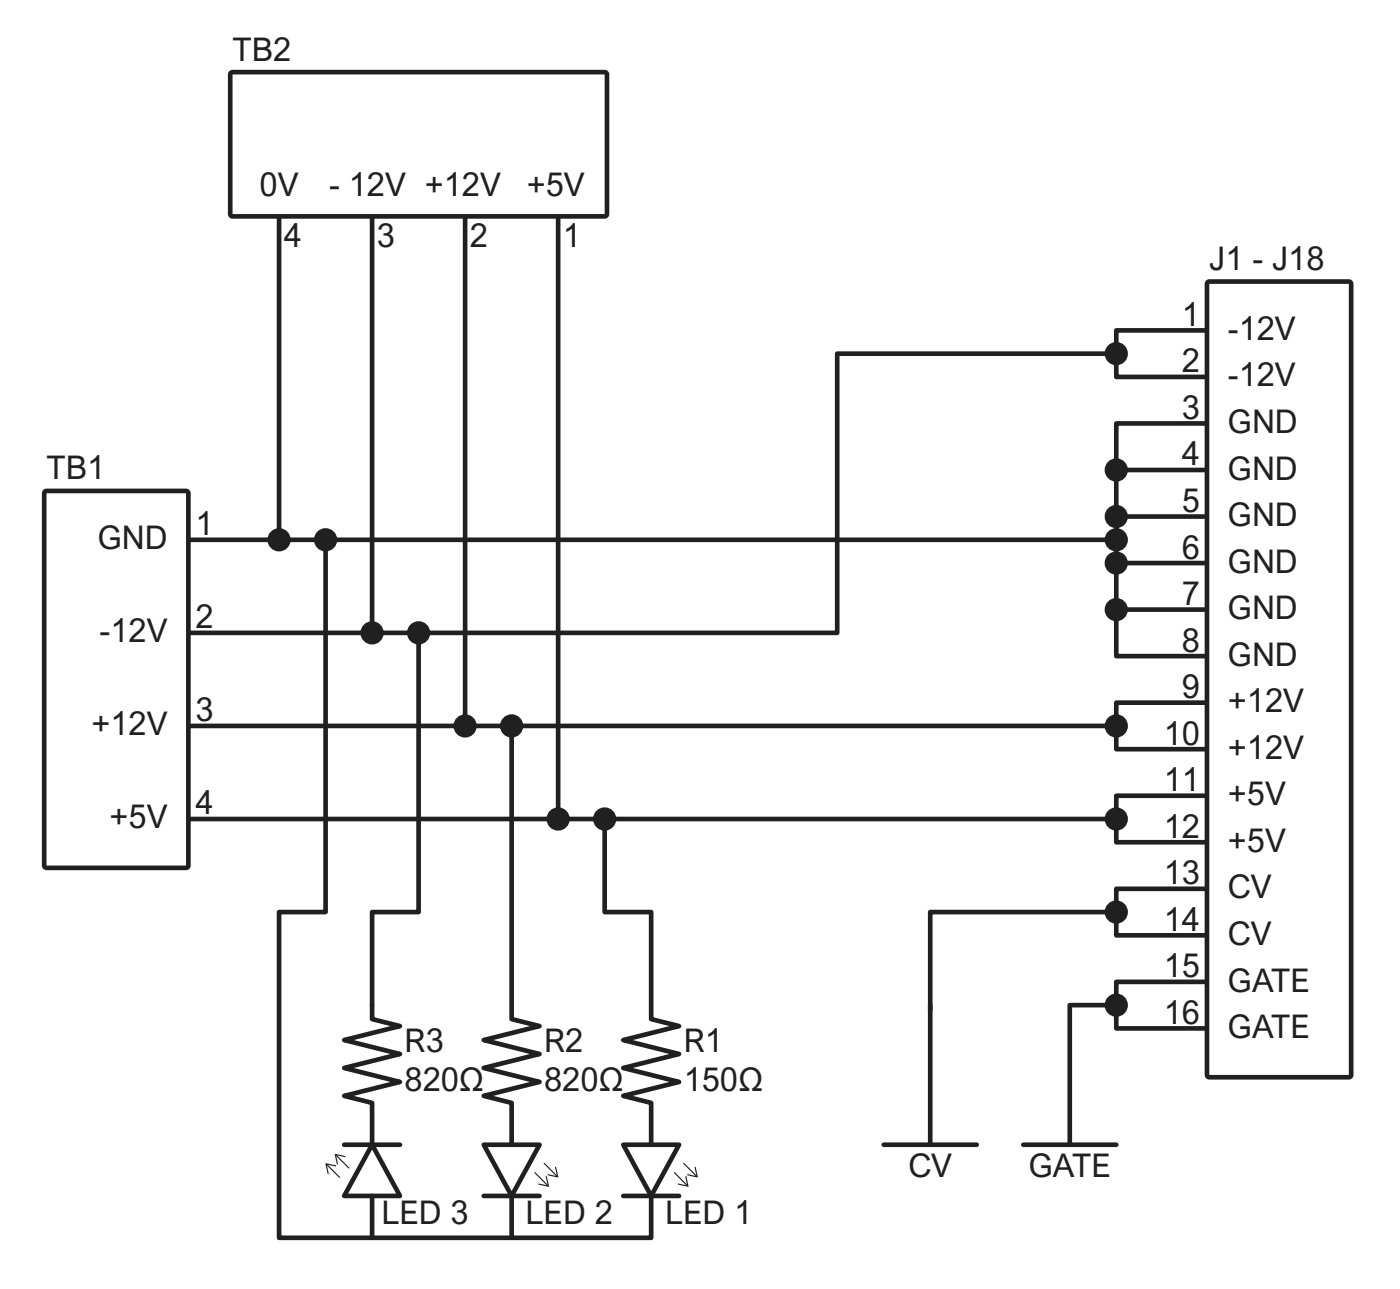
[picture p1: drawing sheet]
<svg xmlns="http://www.w3.org/2000/svg" width="106mm" height="98mm" viewBox="0 0 106 98" stroke-linecap="round" stroke-linejoin="round" font-family="sans-serif">
<!-- layer: grid -->
<path d="M3.3 37.1l-.1 .3v28.4l.3 .2 10.8-.1 .2-.3-.1-28.4-.3-.2zM3.5 37.4h10.6v28.2h-10.6z" fill="#231f20"/>
<path d="M84.7 26.8h-21.2v21.2h-49M14.5 55h70.2M14.5 62.1h70.2" fill="none" stroke="#231f20" stroke-width=".35"/>
<path d="M17.5 5.3l-.2 .3v10.6l.2 .3 28.4 .1 .3-.2v-10.8l-.2-.3zM17.6 5.6h28.3v10.6h-28.3z" fill="#231f20"/>
<path d="M21.2 16.6v24.3M28.2 16.6v31.4M35.3 16.6v38.4M42.3 16.6v45.5" fill="none" stroke="#231f20" stroke-width=".35"/>
<circle cx="21.2" cy="40.9" r=".71" fill="#231f20"/>
<circle cx="21.2" cy="40.9" r=".71" fill="none" stroke="#231f20" stroke-width=".35"/>
<circle cx="28.2" cy="48" r=".71" fill="#231f20"/>
<circle cx="28.2" cy="48" r=".71" fill="none" stroke="#231f20" stroke-width=".35"/>
<circle cx="35.3" cy="55" r=".71" fill="#231f20"/>
<circle cx="35.3" cy="55" r=".71" fill="none" stroke="#231f20" stroke-width=".35"/>
<circle cx="42.3" cy="62.1" r=".71" fill="#231f20"/>
<g fill="none" stroke="#231f20" stroke-width=".35">
<path d="M28.2 76.2v1.1l2.1 .5-4.2 1 4.2 1.1-4.2 1.1 4.2 1-4.2 1.1 2.1 .5v3.2M26.1 86.8h4.2M28.2 86.8l2.1 3.9h-4.2z"/>
<circle cx="42.3" cy="62.1" r=".71"/>
</g>
<path d="M24.8 88.3l1 1" fill="none" stroke="#231f20" stroke-width=".09"/>
<path d="M24.7 88.2l.8 .2h-.1l-.6-.1 .1 .7z" fill="#231f20"/>
<path d="M25.5 87.6l1 .9" fill="none" stroke="#231f20" stroke-width=".09"/>
<path d="M25.4 87.5l.8 .2h-.1l-.6-.1 .1 .7z" fill="#231f20"/>
<path d="M36.7 86.8h4.2l-2.1 3.9zM36.7 90.7h4.2" fill="none" stroke="#231f20" stroke-width=".35"/>
<path d="M41.3 88.2l1 1" fill="none" stroke="#231f20" stroke-width=".09"/>
<path d="M42.1 88.5h.1l.1 .8-.8-.2 .1-.1 .6 .2z" fill="#231f20"/>
<path d="M40.6 88.9l1 1" fill="none" stroke="#231f20" stroke-width=".09"/>
<path d="M41.4 89.2h.1l.1 .8-.8-.2 .1-.1 .6 .2z" fill="#231f20"/>
<path d="M47.3 86.8h4.2l-2.1 3.9zM47.3 90.7h4.2" fill="none" stroke="#231f20" stroke-width=".35"/>
<path d="M51.9 88.2l.9 1" fill="none" stroke="#231f20" stroke-width=".09"/>
<path d="M52.7 88.5h.1l.1 .8-.8-.2 .1-.1 .6 .2z" fill="#231f20"/>
<path d="M51.2 88.9l.9 1" fill="none" stroke="#231f20" stroke-width=".09"/>
<path d="M52 89.2h.1l.1 .8-.8-.2 .1-.1 .6 .2z" fill="#231f20"/>
<path d="M14.5 40.9h70.2M24.7 40.9v28.2h-3.5v24.7h28.2v-3.1M31.8 48v21.1h-3.6v7.1M38.8 55v22.3l2.1 .5-4.2 1 4.2 1.1-4.2 1.1 4.2 1-4.2 1.1 2.1 .5v3.2M45.9 62.4v6.7h3.5v8.2l2.1 .5-4.2 1 4.2 1.1-4.2 1.1 4.2 1-4.2 1.1 2.1 .5v3.2M28.2 90.7v3.1M38.8 90.7v3.1" fill="none" stroke="#231f20" stroke-width=".35"/>
<path d="M91.5 21.2l-.1 .3v60v.2l.3 .1h10.6l.3-.1 .1-.2v-60l-.1-.2-.3-.1zM91.7 21.5h10.6v60h-10.6z" fill="#231f20"/>
<path d="M84.7 35.6v3.6h6.7M84.7 39.2v3.5h6.7M91.4 25h-6.7v3.6h6.7M91.4 32.1h-6.7v3.5h6.7M84.7 42.7v3.5h6.7M84.7 46.2v3.5h6.7M91.4 53.3h-6.7v3.5h6.7M91.4 60.3h-6.7v3.6h6.7M91.4 67.4h-6.7v3.5h6.7M91.4 74.4h-6.7v3.6h6.7" fill="none" stroke="#231f20" stroke-width=".35"/>
<circle cx="45.9" cy="62.1" r=".71" fill="#231f20"/>
<circle cx="45.9" cy="62.1" r=".71" fill="none" stroke="#231f20" stroke-width=".35"/>
<circle cx="38.8" cy="55" r=".71" fill="#231f20"/>
<circle cx="38.8" cy="55" r=".71" fill="none" stroke="#231f20" stroke-width=".35"/>
<circle cx="31.8" cy="48" r=".71" fill="#231f20"/>
<circle cx="31.8" cy="48" r=".71" fill="none" stroke="#231f20" stroke-width=".35"/>
<circle cx="24.7" cy="40.9" r=".71" fill="#231f20"/>
<g fill="none" stroke="#231f20" stroke-width=".35">
<path d="M84.7 76.2h-3.6v10.6M84.7 69.1h-14.1v7.5"/>
<circle cx="24.7" cy="40.9" r=".71"/>
</g>
<g fill="#231f20" stroke="#231f20" stroke-width=".35">
<path d="M70.6 76.2v10.6z"/>
<path d="M67 86.8h7.1z"/>
<path d="M77.6 86.8h7.1z"/>
</g>
<circle cx="84.7" cy="26.8" r=".71" fill="#231f20"/>
<circle cx="84.7" cy="26.8" r=".71" fill="none" stroke="#231f20" stroke-width=".35"/>
<circle cx="84.7" cy="55" r=".71" fill="#231f20"/>
<circle cx="84.7" cy="55" r=".71" fill="none" stroke="#231f20" stroke-width=".35"/>
<circle cx="84.7" cy="62.1" r=".71" fill="#231f20"/>
<circle cx="84.7" cy="62.1" r=".71" fill="none" stroke="#231f20" stroke-width=".35"/>
<circle cx="84.7" cy="69.1" r=".71" fill="#231f20"/>
<circle cx="84.7" cy="69.1" r=".71" fill="none" stroke="#231f20" stroke-width=".35"/>
<circle cx="84.7" cy="76.2" r=".71" fill="#231f20"/>
<circle cx="84.7" cy="76.2" r=".71" fill="none" stroke="#231f20" stroke-width=".35"/>
<circle cx="84.7" cy="40.9" r=".71" fill="#231f20"/>
<circle cx="84.7" cy="40.9" r=".71" fill="none" stroke="#231f20" stroke-width=".35"/>
<circle cx="84.7" cy="35.6" r=".71" fill="#231f20"/>
<circle cx="84.7" cy="35.6" r=".71" fill="none" stroke="#231f20" stroke-width=".35"/>
<circle cx="84.7" cy="39.2" r=".71" fill="#231f20"/>
<circle cx="84.7" cy="39.2" r=".71" fill="none" stroke="#231f20" stroke-width=".35"/>
<circle cx="84.7" cy="46.2" r=".71" fill="#231f20"/>
<circle cx="84.7" cy="46.2" r=".71" fill="none" stroke="#231f20" stroke-width=".35"/>
<circle cx="84.7" cy="42.7" r=".71" fill="#231f20"/>
<circle cx="84.7" cy="42.7" r=".71" fill="none" stroke="#231f20" stroke-width=".35"/>
<g font-size="2.5" fill="#231f20">
<text x="17.6" y="4.6">TB2</text>
<text x="19.7" y="14.8">0V</text>
<text x="25" y="14.8">- 12V +12V</text>
<text x="40" y="14.8">+5V</text>
<text x="21.5" y="18.7">4</text>
<text x="28.6" y="18.7">3</text>
<text x="35.6" y="18.7">2</text>
<text x="42.7" y="18.7">1</text>
<text x="91.7" y="20.5">J1 - J18</text>
<text x="89.6" y="24.7">1</text>
<text x="89.6" y="28.2">2</text>
<text x="93.1" y="29.3">-12V</text>
<text x="93.1" y="25.8">-12V</text>
<text x="89.6" y="31.8">3</text>
<text x="89.6" y="35.3">4</text>
<text x="93.1" y="32.8">GND</text>
<text x="3.5" y="36.3">TB1</text>
<text x="7.4" y="41.6">GND</text>
<text x="14.8" y="40.6">1</text>
<text x="89.6" y="38.8">5</text>
<text x="93.1" y="36.4">GND</text>
<text x="93.1" y="39.9">GND</text>
<text x="14.8" y="47.6">2</text>
<text x="89.6" y="42.3">6</text>
<text x="89.6" y="45.9">7</text>
<text x="93.1" y="43.4">GND</text>
<text x="93.1" y="46.9">GND</text>
<text x="7.6" y="48.7">-12V</text>
<text x="89.6" y="49.4">8</text>
<text x="89.6" y="52.9">9</text>
<text x="93.1" y="50.5">GND</text>
<text x="93.1" y="54">+12V</text>
<text x="6.9" y="55.7">+12V</text>
<text x="14.8" y="54.7">3</text>
<text x="88.3" y="56.5">10</text>
<text x="88.3" y="60">11</text>
<text x="93.1" y="57.5">+12V</text>
<text x="8.3" y="62.8">+5V</text>
<text x="14.8" y="61.7">4</text>
<text x="88.3" y="63.5">12</text>
<text x="93.1" y="61.1">+5V</text>
<text x="93.1" y="64.6">+5V</text>
<text x="88.3" y="67">13</text>
<text x="88.3" y="70.6">14</text>
<text x="93.1" y="68.1">CV</text>
<text x="93.1" y="71.6">CV</text>
<text x="88.3" y="74.1">15</text>
<text x="88.3" y="77.6">16</text>
<text x="93.1" y="75.2">GATE</text>
<text x="30.7" y="79.7">R3</text>
<text x="30.7" y="82.7">820Ω</text>
<text x="41.3" y="79.7">R2</text>
<text x="41.3" y="82.7">820Ω</text>
<text x="51.9" y="79.7">R1</text>
<text x="51.9" y="82.7">150Ω</text>
<text x="93.1" y="78.7">GATE</text>
<text x="68.9" y="89.3">CV</text>
<text x="78" y="89.3">GATE</text>
<text x="28.9" y="92.8">LED 3</text>
<text x="39.9" y="92.8">LED 2</text>
<text x="50.4" y="92.8">LED 1</text>
</g>
</svg>
